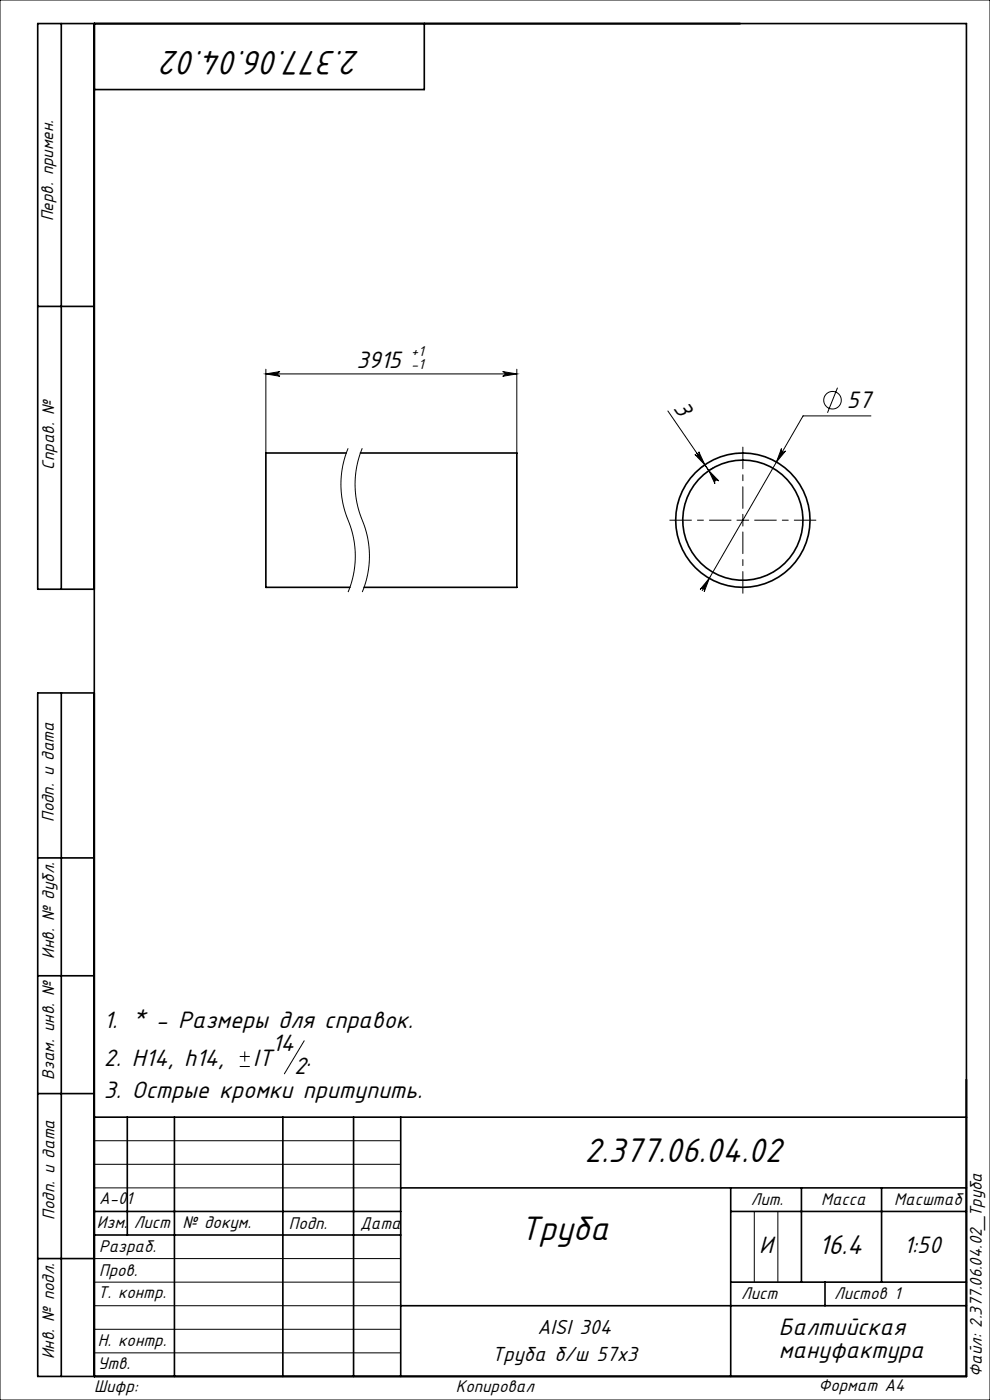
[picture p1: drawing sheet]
<svg xmlns="http://www.w3.org/2000/svg" width="210mm" height="297mm" viewBox="0 0 210 297" stroke-linecap="round" stroke-linejoin="round" font-family="sans-serif">
<g fill="none" stroke="#000" stroke-width=".21">
<path d="M0 0h210v297h-210zM56.4 78.3v17.8M56.4 79.3h53.2M56.4 79.3l3-.5a.5 .5 0 0 0-.5 .5 .5 .5 0 0 0 .5 .5zM106.6 78.8l3 .5-3 .5a.5 .5 0 0 0 .5-.5 .5 .5 0 0 0-.5-.5zM109.6 78.3v17.8M73.8 95.1a20.3 20.3 0 0 0 .5 16.5 19.8 19.8 0 0 1-.5 14M76.8 95.1a20.3 20.3 0 0 0 .5 16.5 19.8 19.8 0 0 1-.5 14M141.7 87.2l8.7 12.6 .8-.5M147.4 96.4a.5 .5 0 0 0 .7 .1 .5 .5 0 0 0 .1-.7l1.3 2.8zM149.5 98.6l-.8 .6M150.4 99.8l2.1 2.2a.5 .5 0 0 0-.7-.1 .5 .5 0 0 0-.2 .7z"/>
<path d="M165.8 95.2a.5 .5 0 0 0 .2 .6 .5 .5 0 0 0 .6-.1l-1.9 2.3zM177.7 82.2l-2.2 5.4M184.7 88.2h-14.4l-21.3 37.1M156.3 110.4h2.5M157.6 109.1v2.5M150.5 122.7l-1.1 2.8a.5 .5 0 0 0-.2-.6 .5 .5 0 0 0-.7 .1zM50.9 226.3h2.1M50.9 224.1h2.1M51.9 223.1v2.1M64.5 220.8l-4.2 7M20 242h65M20 247h65"/>
<path d="M20 252h65M160 257v15M165 257v15M20 277h65M20 272h65M20 267h65M20 287h65M20 282h65"/>
<circle cx="176.6" cy="84.9" r="1.86"/>
</g>
<path d="M155.1 110.4h-13M157.6 107.9v-13M157.6 112.9v13M160.1 110.4h13" fill="none" stroke="#000" stroke-width=".21" stroke-dasharray="15.2 1.3 1.3 1.3" stroke-dashoffset="10.6"/>
<g fill="none" stroke="#000" stroke-width=".35">
<path d="M13 5v120M20 5v287M90 5v14h-70M8 65h12M73.5 96.1h-17.1v28.5h17.8M76.5 96.1h33.1v28.5h-32.4M20 125h-12v-120h197v287h-197v-145h12M13 147v145M8 182h12M8 207h12M8 232h12M20 237h185"/>
<path d="M27 237v25M37 237v55M60 237v55M75 237v55M85 237v55M20 257h65M85 252h120M155 252v40M155 257h50M170 252v20M187 252v20M8 267h12"/>
<path d="M20 262h65M85 277h120M155 272h50M175 272v5"/>
<circle cx="157.6" cy="110.4" r="14.2"/>
<circle cx="157.6" cy="110.4" r="12.7"/>
</g>
<g fill="#000">
<path d="M106.6 78.8l3 .5-3 .5a.5 .5 0 0 0 .5-.5 .5 .5 0 0 0-.5-.5zM56.4 79.3l3-.5a.5 .5 0 0 0-.5 .5 .5 .5 0 0 0 .5 .5z"/>
<path d="M147.4 96.4a.5 .5 0 0 0 .7 .1 .5 .5 0 0 0 .1-.7l1.3 2.8zM150.4 99.8l2.1 2.2a.5 .5 0 0 0-.7-.1 .5 .5 0 0 0-.2 .7z"/>
<path d="M150.5 122.7l-2 2.3a.5 .5 0 0 1 .7-.1 .5 .5 0 0 1 .2 .6zM165.8 95.2l-1.1 2.8 1.9-2.3a.5 .5 0 0 1-.6 .1 .5 .5 0 0 1-.2-.6z"/>
</g>
<g font-size="8">
<text x="76.4" y="10.7" transform="rotate(-180 76.4 10.7)">2.377.06.04.02</text>
<text x="124" y="246.6">2.377.06.04.02</text>
<text x="110.3" y="263.1">Труба</text>
</g>
<text font-size="6.4" x="173.7" y="266">16.4</text>
<g font-size="5.6">
<text x="75.6" y="78.1">3915</text>
<text x="142.7" y="86.5" transform="rotate(56 142.7 86.5)">3</text>
<text x="179.7" y="86.6">57</text>
<text x="22" y="218.1">1. * - Размеры для справок.</text>
<text x="22" y="226.2">2. Н14, h14,</text>
<text x="53.7" y="226.2">IT</text>
<text x="57.7" y="223">14</text>
<text x="62.4" y="227.9">2</text>
<text x="65" y="226.2">.</text>
<text x="22" y="232.8">3. Острые кромки притупить.</text>
<text x="161.1" y="265.7">И</text>
<text x="191.8" y="265.8">1:50</text>
<text x="165.2" y="283.1">Балтийская</text>
<text x="165.2" y="288">мануфактура</text>
</g>
<g font-size="4.8">
<text x="114.1" y="283">AISI 304</text>
<text x="104.4" y="288.6">Труба б/ш 57х3</text>
</g>
<g font-size="4">
<text x="11.3" y="46.9" transform="rotate(-90 11.3 46.9)">Перв. примен.</text>
<text x="11.5" y="99.6" transform="rotate(-90 11.5 99.6)">Справ. №</text>
<text x="11.4" y="174.4" transform="rotate(-90 11.4 174.4)">Подп. и дата</text>
<text x="11.5" y="203.4" transform="rotate(-90 11.5 203.4)">Инв. № дубл.</text>
<text x="11.5" y="229" transform="rotate(-90 11.5 229)">Взам. инв. №</text>
<text x="21" y="255.5">А-01</text>
<text x="159.2" y="255.6">Лит.</text>
<text x="174.2" y="255.6">Масса</text>
<text x="189.7" y="255.6">Масштаб</text>
<text x="11.5" y="258.8" transform="rotate(-90 11.5 258.8)">Подп. и дата</text>
<text x="20.6" y="260.5">Изм.</text>
<text x="28.4" y="260.5">Лист</text>
<text x="38.7" y="260.5">№ докум.</text>
<text x="61.3" y="260.6">Подп.</text>
<text x="76.4" y="260.6">Дата</text>
<text x="21" y="265.6">Разраб.</text>
<text x="20.7" y="275.4">Т. контр.</text>
<text x="21" y="270.8">Пров.</text>
<text x="157.2" y="275.6">Лист</text>
<text x="176.9" y="275.6">Листов 1</text>
<text x="20.7" y="285.6">Н. контр.</text>
<text x="11.5" y="288.4" transform="rotate(-90 11.5 288.4)">Инв. № подл.</text>
<text x="20.7" y="290.4">Утв.</text>
<text x="208.3" y="292.1" transform="rotate(-90 208.3 292.1)">Файл: 2.377.06.04.02_Труба</text>
<text x="20" y="295.3">Шифр:</text>
<text x="96.7" y="295.3">Копировал</text>
<text x="173.6" y="295.1">Формат A4</text>
</g>
<g font-size="3.4">
<text x="87.2" y="75.4">+1</text>
<text x="87.2" y="78.4">-1</text>
</g>
</svg>
